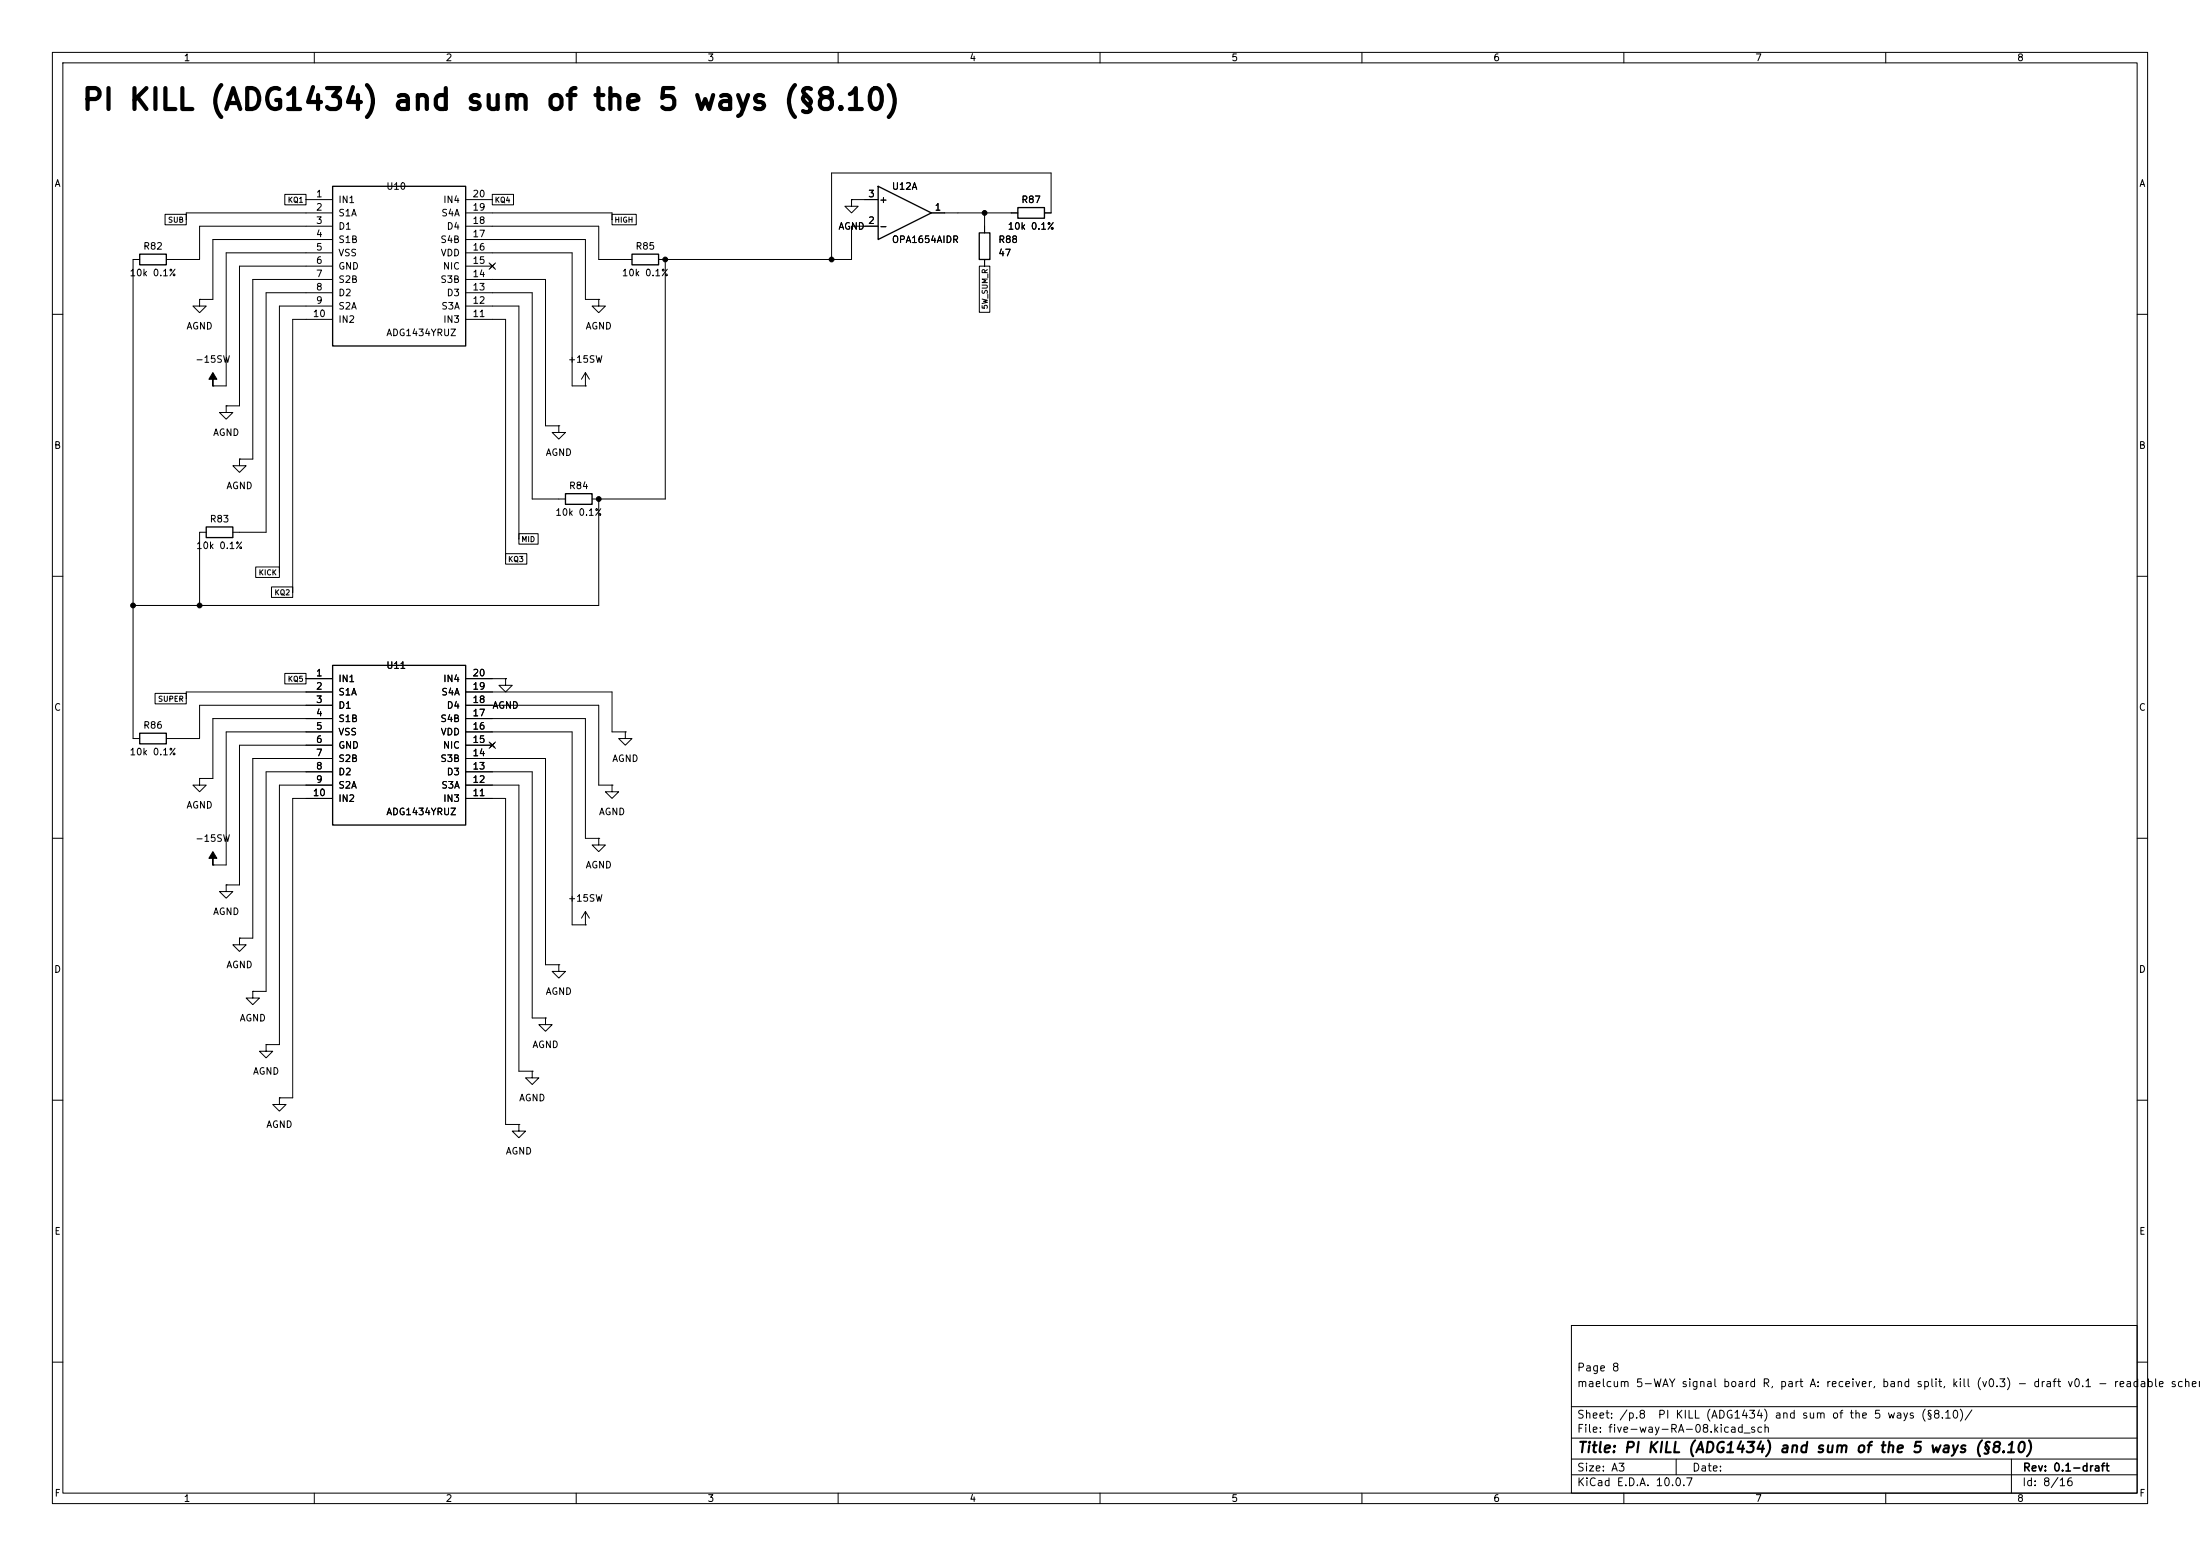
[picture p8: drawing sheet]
<svg xmlns="http://www.w3.org/2000/svg" width="420mm" height="297mm" viewBox="0 0 420 297" stroke-linecap="round" stroke-linejoin="round" font-family="sans-serif">
<g fill="none" stroke="#000" stroke-width=".19">
<path d="M10 10h400v277h-400zM12 12h396v273h-396zM60 10v2M110 10v2M160 10v2M210 10v2M260 10v2M310 10v2M360 10v2M54.4 37.1h4v2h-4zM58.4 38.1h5.1M88.9 38.1h5.1"/>
<path d="M94 37.1h4v2h-4zM162.6 38.1v1.3h1.2l-1.2 1.2-1.3-1.2h1.3M162.6 38.1h.1M162.6 38.1h5M26.7 49.5h-1.3v91.5h1.3M31.5 40.9h4.1v2h-4.1zM38.1 57.2v1.2h1.3l-1.3 1.3-1.3-1.3h1.3M38.1 57.2h.1M63.5 40.6h-27.9v1.3M63.5 43.2h-25.4v6.3h-6.4M63.5 55.9h-12.7v45.7h-6.4M63.5 45.7h-22.9v11.5h-2.5"/>
<path d="M63.5 48.3h-20.3v25.4h-2.6M63.5 50.8h-17.8v26.7h-2.5M63.5 53.3h-15.2v34.3h-2.6M63.5 58.4h-10.2v50.8M88.9 40.6h27.9v1.3M88.9 43.2h25.4v6.3h6.3M88.9 55.9h12.7v39.4h6.3M88.9 45.7h22.9v11.5h2.5M88.9 48.3h20.3v25.4h2.6M88.9 50.8h5.1M88.9 53.3h15.2v28h2.6M88.9 58.4h10.2v44.5"/>
<path d="M93.4 50.2l1.2 1.2M94.6 50.2l-1.2 1.2M114.3 57.2v1.2h1.3l-1.3 1.3-1.3-1.3h1.3M114.3 57.2h.1M116.8 40.9h4.7v2h-4.7zM127 49.5v45.8h-14M167.6 43.2h-5v6.3h-36.9M177.8 40.6h16.5M187 50.8h2v8.8h-2zM188 40.6v3.9M188 49.5v1.3M199.4 40.6h1.3v-7.6h-42v16.5"/>
<path d="M10 60h2M40.6 73.7h.1M43.2 77.5v1.2h1.2l-1.2 1.3-1.3-1.3h1.3M43.2 77.5h.1M63.5 61h-7.6v52M88.9 61h7.6v45.7M111.8 73.7h.1M111.8 71.1l-.8 1.3M111.8 71.1l.7 1.3M111.8 71.1v2.6M408 60h2M45.7 87.6v1.3h1.3l-1.3 1.3-1.3-1.3h1.3"/>
<path d="M45.7 87.6h.1M106.7 81.3v1.3h1.2l-1.2 1.2-1.3-1.2h1.3M106.7 81.3h.1M114.3 95.3v20.3h-88.9M10 110h2M39.4 101.6h-1.3v14M48.8 108.2h4.5v2h-4.5zM51.8 112h4.1v2h-4.1zM96.5 105.7h4.1v2h-4.1zM99.1 101.9h3.6v2h-3.6zM408 110h2M29.6 132.3h6v2.1h-6z"/>
<path d="M54.4 128.5h4v2h-4zM58.4 129.5h5.1M63.5 132.1h-27.9v1.3M63.5 134.6h-25.4v6.4h-6.4M63.5 137.2h-22.9v11.4h-2.5M63.5 139.7h-20.3v25.4h-2.6M88.9 129.5h7.6M88.9 132.1h27.9v7.6h2.6M88.9 134.6h25.4v15.3h2.5M88.9 137.2h22.9v22.8h2.5M88.9 139.7h20.3v36.8h2.6M96.5 129.5v1.3h1.3l-1.3 1.3-1.3-1.3h1.3"/>
<path d="M96.5 129.5h.1M119.4 139.7v1.3h1.2l-1.2 1.2-1.3-1.2h1.3M119.4 139.7h.1M10 160h2M38.1 148.6v1.3h1.3l-1.3 1.2-1.3-1.2h1.3M38.1 148.6h.1M63.5 142.2h-17.8v26.7h-2.5M63.5 144.8h-15.2v34.3h-2.6M63.5 147.3h-12.7v41.9h-2.5M63.5 149.9h-10.2v49.5h-2.5M63.5 152.4h-7.6v57.2h-2.6M88.9 142.2h5.1"/>
<path d="M88.9 144.8h15.2v39.4h2.6M88.9 147.3h12.7v47h2.5M88.9 149.9h10.2v54.6h2.5M88.9 152.4h7.6v62.2h2.6M93.4 141.6l1.2 1.2M94.6 141.6l-1.2 1.2M116.8 149.9v1.2h1.3l-1.3 1.3-1.2-1.3h1.2M116.8 149.9h.1M408 160h2M40.6 165.1h.1M43.2 168.9v1.3h1.2l-1.2 1.3-1.3-1.3h1.3M43.2 168.9h.1"/>
<path d="M45.7 179.1v1.2h1.3l-1.3 1.3-1.3-1.3h1.3M45.7 179.1h.1M111.8 176.5h.1M111.8 174v2.5M111.8 174l-.8 1.3M111.8 174l.7 1.3M114.3 160v1.3h1.3l-1.3 1.3-1.3-1.3h1.3M114.3 160h.1M48.3 189.2v1.3h1.2l-1.2 1.3-1.3-1.3h1.3M48.3 189.2h.1M50.8 199.4v1.3h1.3l-1.3 1.2-1.3-1.2h1.3M50.8 199.4h.1"/>
<path d="M104.1 194.3v1.3h1.3l-1.3 1.3-1.2-1.3h1.2M104.1 194.3h.1M106.7 184.2v1.2h1.2l-1.2 1.3-1.3-1.3h1.3M106.7 184.2h.1M10 210h2M53.3 209.6v1.2h1.3l-1.3 1.3-1.2-1.3h1.2M53.3 209.6h.1M99.1 214.6v1.3h1.2l-1.2 1.3-1.3-1.3h1.3M99.1 214.6h.1M101.6 204.5v1.2h1.3l-1.3 1.3-1.3-1.3h1.3M101.6 204.5h.1M408 210h2"/>
<path d="M300 253h108v32h-108zM10 260h2M300 278.5h108M300 274.5h108M300 268.5h108M320 278.5v3M384 278.5v6.5M408 260h2M60 285v2M110 285v2M160 285v2M210 285v2"/>
<path d="M260 285v2M300 281.5h108M310 285v2M360 285v2"/>
</g>
<path d="M63.5 35.6h25.4v30.4h-25.4zM167.6 35.6l10.2 5-10.2 5.1zM194.3 39.6h5.1v2.1h-5.1zM26.7 48.5h5v2h-5zM120.6 48.5h5.1v2h-5.1zM186.9 44.5h2.1v5h-2.1zM107.9 94.2h5.1v2.1h-5.1zM39.4 100.6h5v2h-5zM26.7 140h5v2h-5zM63.5 127h25.4v30.5h-25.4z" fill="none" stroke="#000" stroke-width=".25"/>
<g fill="#000" stroke="#000" stroke-width=".19">
<path d="M40.6 71.1l.8 1.3h-.8v1.3v-1.3h-.7zM40.6 162.6l.8 1.2h-.8v1.3v-1.3h-.7z"/>
<circle cx="127" cy="49.5" r=".46"/>
<circle cx="158.7" cy="49.5" r=".46"/>
<circle cx="188" cy="40.6" r=".46"/>
<circle cx="114.3" cy="95.3" r=".46"/>
<circle cx="25.4" cy="115.6" r=".46"/>
<circle cx="38.1" cy="115.6" r=".46"/>
</g>
<text font-size="4" x="15.4" y="22">PI KILL (ADG1434) and sum of the 5 ways (§8.10)</text>
<text font-size="2" x="301" y="277.8">Title: PI KILL (ADG1434) and sum of the 5 ways (§8.10)</text>
<g font-size="1.5">
<text x="300.9" y="262.1">Page 8</text>
<text x="300.9" y="265.1">maelcum 5-WAY signal board R, part A: receiver, band split, kill (v0.3) - draft v0.1 - readable schem</text>
<text x="300.9" y="273.8">File: five-way-RA-08.kicad_sch</text>
<text x="300.9" y="271.1">Sheet: /p.8</text>
<text x="316.4" y="271.1">PI KILL (ADG1434) and sum of the 5 ways (§8.10)/</text>
<text x="300.9" y="281.2">Size: A3</text>
<text x="322.9" y="281.2">Date:</text>
<text x="386" y="281.2">Rev: 0.1-draft</text>
<text x="300.9" y="284">KiCad E.D.A. 10.0.7</text>
<text x="385.9" y="284">Id: 8/16</text>
</g>
<g font-size="1.3">
<text x="35" y="12">1</text>
<text x="85" y="12">2</text>
<text x="135" y="12">3</text>
<text x="185" y="12">4</text>
<text x="235" y="12">5</text>
<text x="285" y="12">6</text>
<text x="335" y="12">7</text>
<text x="385" y="12">8</text>
<text x="10.3" y="36">A</text>
<text x="408.3" y="36">A</text>
<text x="60.2" y="38">1</text>
<text x="60.2" y="40.5">2</text>
<text x="64.5" y="39.1">IN1</text>
<text x="64.5" y="41.6">S1A</text>
<text x="73.6" y="36.5">U10</text>
<text x="84.1" y="41.6">S4A</text>
<text x="84.5" y="39.1">IN4</text>
<text x="90.1" y="40.5">19</text>
<text x="90.1" y="38">20</text>
<text x="165.6" y="38">3</text>
<text x="167.7" y="39.1">+</text>
<text x="170.2" y="36.5">U12A</text>
<text x="178.3" y="40.5">1</text>
<text x="194.9" y="39.1">R87</text>
<text x="27.2" y="48">R82</text>
<text x="60.2" y="43">3</text>
<text x="60.2" y="45.6">4</text>
<text x="64.5" y="44.1">D1</text>
<text x="64.5" y="46.7">S1B</text>
<text x="84" y="46.7">S4B</text>
<text x="85.2" y="44.1">D4</text>
<text x="90.1" y="45.6">17</text>
<text x="90.1" y="43">18</text>
<text x="121.2" y="48">R85</text>
<text x="160" y="44.1">AGND</text>
<text x="165.6" y="43">2</text>
<text x="167.7" y="44.1">-</text>
<text x="170.2" y="46.7">OPA1654AIDR</text>
<text x="190.5" y="46.7">R88</text>
<text x="192.3" y="44.1">10k 0.1%</text>
<text x="24.6" y="53">10k 0.1%</text>
<text x="60.2" y="48.1">5</text>
<text x="60.2" y="50.7">6</text>
<text x="60.2" y="53.2">7</text>
<text x="64.5" y="49.2">VSS</text>
<text x="64.5" y="51.8">GND</text>
<text x="84" y="49.2">VDD</text>
<text x="84.5" y="51.8">NIC</text>
<text x="90.1" y="53.2">14</text>
<text x="90.1" y="50.7">15</text>
<text x="90.1" y="48.1">16</text>
<text x="118.6" y="53">10k 0.1%</text>
<text x="190.5" y="49.2">47</text>
<text x="60.2" y="55.7">8</text>
<text x="60.2" y="58.3">9</text>
<text x="64.5" y="54.3">S2B</text>
<text x="64.5" y="56.8">D2</text>
<text x="64.5" y="59.4">S2A</text>
<text x="84" y="54.3">S3B</text>
<text x="84.1" y="59.4">S3A</text>
<text x="85.2" y="56.8">D3</text>
<text x="90.1" y="58.3">12</text>
<text x="90.1" y="55.7">13</text>
<text x="35.5" y="63.2">AGND</text>
<text x="59.6" y="60.8">10</text>
<text x="64.5" y="61.9">IN2</text>
<text x="73.6" y="64.5">ADG1434YRUZ</text>
<text x="84.5" y="61.9">IN3</text>
<text x="90.1" y="60.8">11</text>
<text x="111.7" y="63.2">AGND</text>
<text x="37.2" y="69.5">-15SW</text>
<text x="108.3" y="69.5">+15SW</text>
<text x="40.6" y="83.5">AGND</text>
<text x="10.2" y="86">B</text>
<text x="104.1" y="87.3">AGND</text>
<text x="408.2" y="86">B</text>
<text x="43.1" y="93.7">AGND</text>
<text x="108.5" y="93.7">R84</text>
<text x="39.9" y="100">R83</text>
<text x="105.9" y="98.8">10k 0.1%</text>
<text x="37.3" y="105.1">10k 0.1%</text>
<text x="60.2" y="129.4">1</text>
<text x="60.2" y="131.9">2</text>
<text x="64.5" y="130.5">IN1</text>
<text x="73.6" y="128">U11</text>
<text x="84.5" y="130.5">IN4</text>
<text x="90.1" y="131.9">19</text>
<text x="90.1" y="129.4">20</text>
<text x="10.2" y="136">C</text>
<text x="60.2" y="134.5">3</text>
<text x="60.2" y="137">4</text>
<text x="64.5" y="133">S1A</text>
<text x="64.5" y="135.6">D1</text>
<text x="84.1" y="133">S4A</text>
<text x="85.2" y="135.6">D4</text>
<text x="90.1" y="137">17</text>
<text x="90.1" y="134.5">18</text>
<text x="93.9" y="135.6">AGND</text>
<text x="408.2" y="136">C</text>
<text x="27.2" y="139.4">R86</text>
<text x="60.2" y="139.6">5</text>
<text x="60.2" y="142.1">6</text>
<text x="64.5" y="138.1">S1B</text>
<text x="64.5" y="140.7">VSS</text>
<text x="64.5" y="143.2">GND</text>
<text x="84" y="138.1">S4B</text>
<text x="84" y="140.7">VDD</text>
<text x="84.5" y="143.2">NIC</text>
<text x="90.1" y="142.1">15</text>
<text x="90.1" y="139.6">16</text>
<text x="24.6" y="144.5">10k 0.1%</text>
<text x="60.2" y="144.6">7</text>
<text x="60.2" y="147.2">8</text>
<text x="60.2" y="149.7">9</text>
<text x="64.5" y="145.7">S2B</text>
<text x="64.5" y="148.3">D2</text>
<text x="84" y="145.7">S3B</text>
<text x="85.2" y="148.3">D3</text>
<text x="90.1" y="149.7">12</text>
<text x="90.1" y="147.2">13</text>
<text x="90.1" y="144.6">14</text>
<text x="116.8" y="145.7">AGND</text>
<text x="35.5" y="154.6">AGND</text>
<text x="59.6" y="152.3">10</text>
<text x="64.5" y="150.8">S2A</text>
<text x="64.5" y="153.4">IN2</text>
<text x="73.6" y="155.9">ADG1434YRUZ</text>
<text x="84.1" y="150.8">S3A</text>
<text x="84.5" y="153.4">IN3</text>
<text x="90.1" y="152.3">11</text>
<text x="114.2" y="155.9">AGND</text>
<text x="37.2" y="161">-15SW</text>
<text x="111.7" y="166.1">AGND</text>
<text x="108.3" y="172.4">+15SW</text>
<text x="40.6" y="175">AGND</text>
<text x="10.2" y="186">D</text>
<text x="43.1" y="185.1">AGND</text>
<text x="408.2" y="186">D</text>
<text x="104.1" y="190.2">AGND</text>
<text x="45.7" y="195.3">AGND</text>
<text x="101.5" y="200.4">AGND</text>
<text x="48.2" y="205.4">AGND</text>
<text x="50.7" y="215.6">AGND</text>
<text x="99" y="210.5">AGND</text>
<text x="96.5" y="220.7">AGND</text>
<text x="10.3" y="236">E</text>
<text x="408.3" y="236">E</text>
<text x="10.3" y="286">F</text>
<text x="35" y="287">1</text>
<text x="85" y="287">2</text>
<text x="135" y="287">3</text>
<text x="185" y="287">4</text>
<text x="235" y="287">5</text>
<text x="285" y="287">6</text>
<text x="335" y="287">7</text>
<text x="385" y="287">8</text>
<text x="408.3" y="286">F</text>
</g>
<g font-size="1">
<text x="54.8" y="38.9">KQ1</text>
<text x="94.4" y="38.9">KQ4</text>
<text x="32" y="42.7">SUB</text>
<text x="117.2" y="42.7">HIGH</text>
<text x="188.8" y="59.1" transform="rotate(-90 188.8 59.1)">5W_SUM_R</text>
<text x="96.9" y="107.5">KQ3</text>
<text x="99.4" y="103.7">MID</text>
<text x="49.3" y="110">KICK</text>
<text x="52.3" y="113.9">KQ2</text>
<text x="54.8" y="130.4">KQ5</text>
<text x="30.1" y="134.2">SUPER</text>
</g>
</svg>
